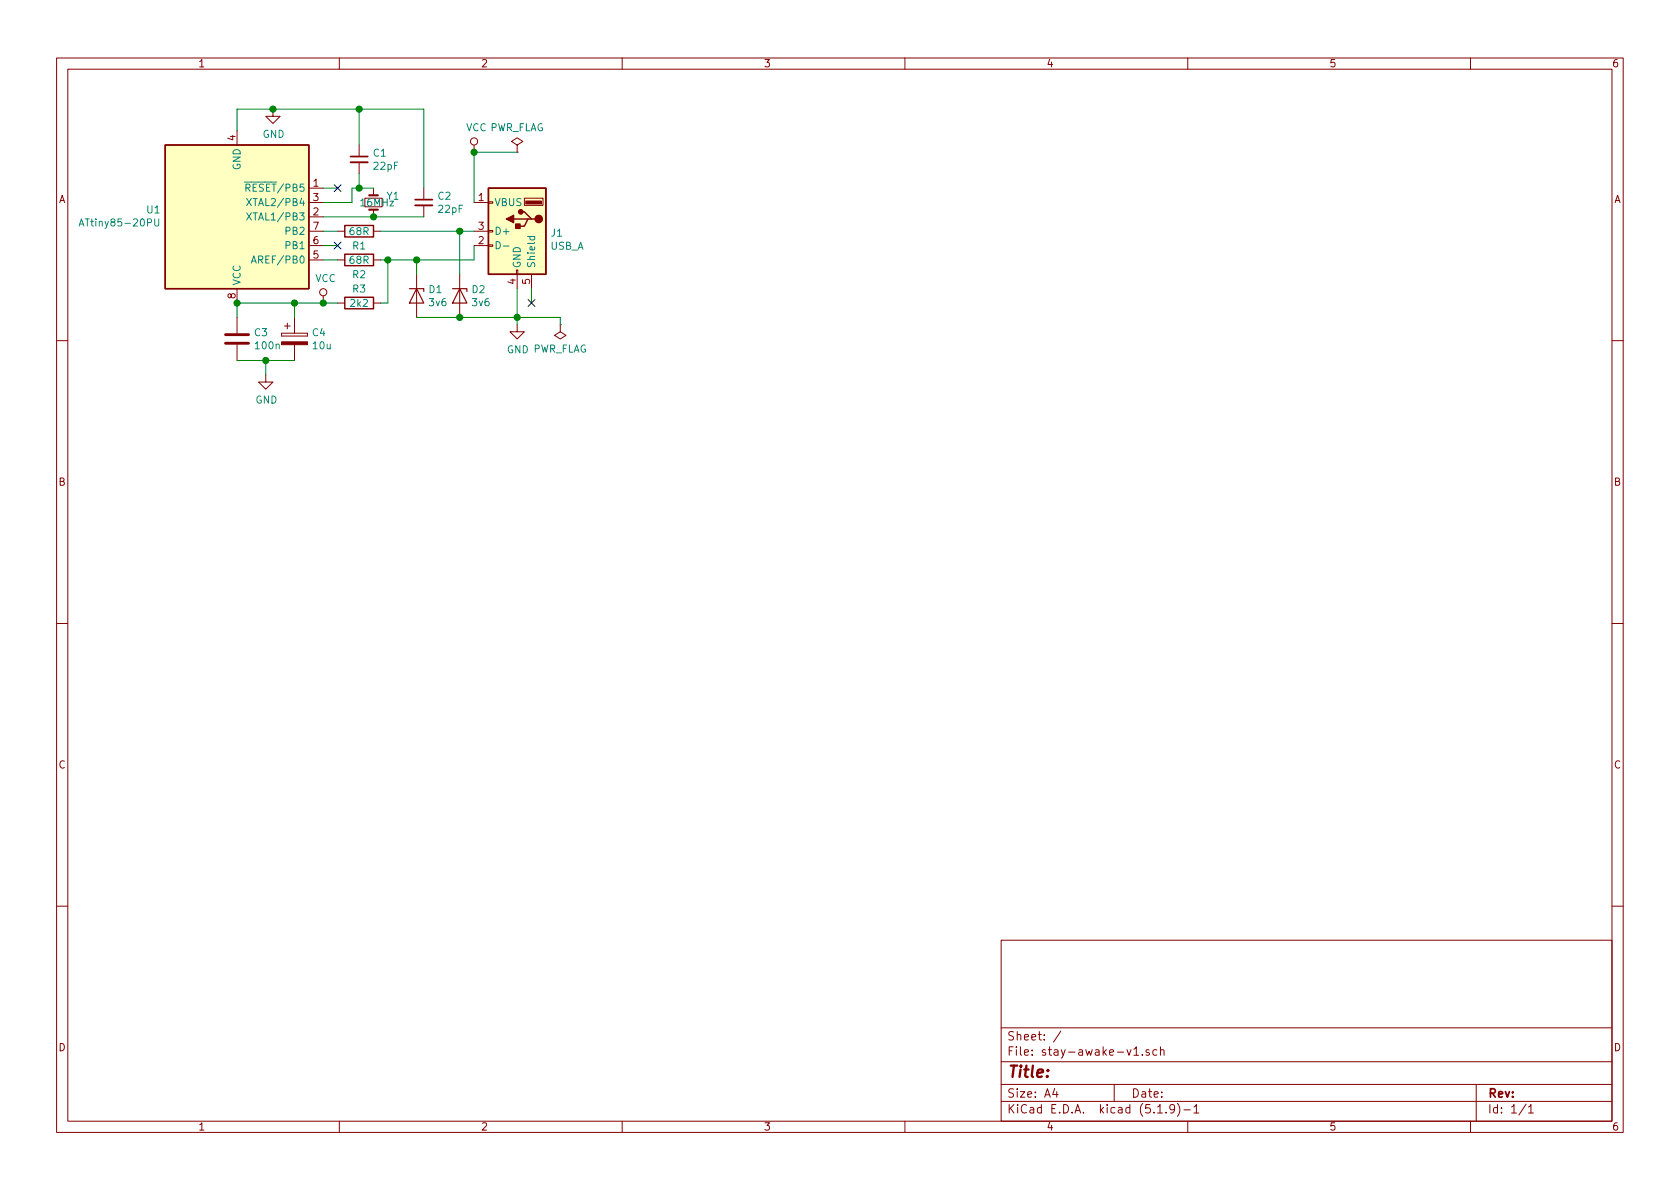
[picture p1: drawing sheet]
EESchema Schematic File Version 4
EELAYER 30 0
EELAYER END
$Descr A4 11693 8268
encoding utf-8
Sheet 1 1
Title ""
Date ""
Rev ""
Comp ""
Comment1 ""
Comment2 ""
Comment3 ""
Comment4 ""
$EndDescr
$Comp
L MCU_Microchip_ATtiny:ATtiny85-20PU U1
U 1 1
P 1650 1500
F 0 "U1" H 1121 1454 50  0000 R CNN
F 1 "ATtiny85-20PU" H 1121 1545 50  0000 R CNN
F 2 "Package_DIP:DIP-8_W7.62mm" H 1650 1500 50  0001 C CIN
F 3 "http://ww1.microchip.com/downloads/en/DeviceDoc/atmel-2586-avr-8-bit-microcontroller-attiny25-attiny45-attiny85_datasheet.pdf" H 1650 1500 50  0001 C CNN
	1    1650 1500
	1    0    0    1   
$EndComp
$Comp
L Connector:USB_A J1
U 1 1
P 3600 1600
F 0 "J1" H 3370 1589 50  0000 R CNN
F 1 "USB_A" H 3370 1498 50  0000 R CNN
F 2 "Connectors:USB_A" H 3750 1550 50  0001 C CNN
F 3 " ~" H 3750 1550 50  0001 C CNN
	1    3600 1600
	-1   0    0    -1  
$EndComp
$Comp
L Device:R R1
U 1 1
P 2500 1600
F 0 "R1" V 2600 1600 50  0000 C CNN
F 1 "68R" V 2500 1600 50  0000 C CNN
F 2 "Resistors_THT:R_Axial_DIN0207_L6.3mm_D2.5mm_P7.62mm_Horizontal" V 2430 1600 50  0001 C CNN
F 3 "" H 2500 1600 50  0001 C CNN
	1    2500 1600
	0    1    1    0   
$EndComp
$Comp
L Device:R R2
U 1 1
P 2500 1800
F 0 "R2" V 2600 1800 50  0000 C CNN
F 1 "68R" V 2500 1800 50  0000 C CNN
F 2 "Resistors_THT:R_Axial_DIN0207_L6.3mm_D2.5mm_P7.62mm_Horizontal" V 2430 1800 50  0001 C CNN
F 3 "" H 2500 1800 50  0001 C CNN
	1    2500 1800
	0    1    1    0   
$EndComp
$Comp
L Device:R R3
U 1 1
P 2500 2100
F 0 "R3" V 2400 2100 50  0000 C CNN
F 1 "2k2" V 2500 2100 50  0000 C CNN
F 2 "Resistors_THT:R_Axial_DIN0207_L6.3mm_D2.5mm_P7.62mm_Horizontal" V 2430 2100 50  0001 C CNN
F 3 "" H 2500 2100 50  0001 C CNN
	1    2500 2100
	0    1    1    0   
$EndComp
Wire Wire Line
	2250 1600 2350 1600
Wire Wire Line
	2250 1800 2350 1800
Wire Wire Line
	2650 1600 3200 1600
Wire Wire Line
	2650 1800 2700 1800
Wire Wire Line
	3300 1800 3300 1700
NoConn ~ 3700 2100
NoConn ~ 2350 1300
Wire Wire Line
	3700 2100 3700 2000
Wire Wire Line
	2350 1300 2250 1300
$Comp
L power:GND #PWR0101
U 1 1
P 3600 2250
F 0 "#PWR0101" H 3600 2000 50  0001 C CNN
F 1 "GND" H 3605 2077 50  0000 C CNN
F 2 "" H 3600 2250 50  0001 C CNN
F 3 "" H 3600 2250 50  0001 C CNN
	1    3600 2250
	1    0    0    -1  
$EndComp
$Comp
L Device:D_Zener D1
U 1 1
P 2900 2050
F 0 "D1" V 2854 2129 50  0000 L CNN
F 1 "3v6" V 2945 2129 50  0000 L CNN
F 2 "Diodes_THT:D_A-405_P7.62mm_Horizontal" H 2900 2050 50  0001 C CNN
F 3 "https://en.wikipedia.org/wiki/Zener_diode" H 2900 2050 50  0001 C CNN
	1    2900 2050
	0    1    1    0   
$EndComp
$Comp
L Device:D_Zener D2
U 1 1
P 3200 2050
F 0 "D2" V 3154 2129 50  0000 L CNN
F 1 "3v6" V 3245 2129 50  0000 L CNN
F 2 "Diodes_THT:D_A-405_P7.62mm_Horizontal" H 3200 2050 50  0001 C CNN
F 3 "https://en.wikipedia.org/wiki/Zener_diode" H 3200 2050 50  0001 C CNN
	1    3200 2050
	0    1    1    0   
$EndComp
$Comp
L power:VCC #PWR0102
U 1 1
P 3300 1050
F 0 "#PWR0102" H 3300 900 50  0001 C CNN
F 1 "VCC" H 3317 1223 50  0000 C CNN
F 2 "" H 3300 1050 50  0001 C CNN
F 3 "" H 3300 1050 50  0001 C CNN
	1    3300 1050
	1    0    0    -1  
$EndComp
$Comp
L power:VCC #PWR0103
U 1 1
P 2250 2100
F 0 "#PWR0103" H 2250 1950 50  0001 C CNN
F 1 "VCC" H 2267 2273 50  0000 C CNN
F 2 "" H 2250 2100 50  0001 C CNN
F 3 "" H 2250 2100 50  0001 C CNN
	1    2250 2100
	1    0    0    -1  
$EndComp
$Comp
L power:GND #PWR0104
U 1 1
P 1900 750
F 0 "#PWR0104" H 1900 500 50  0001 C CNN
F 1 "GND" H 1905 577 50  0000 C CNN
F 2 "" H 1900 750 50  0001 C CNN
F 3 "" H 1900 750 50  0001 C CNN
	1    1900 750 
	1    0    0    -1  
$EndComp
$Comp
L Device:Crystal_Small Y1
U 1 1
P 2600 1400
F 0 "Y1" V 2554 1488 50  0000 L CNN
F 1 "16MHz" V 2600 1300 50  0000 L CNN
F 2 "Crystals:Resonator-2pin_w8.0mm_h3.5mm" H 2600 1400 50  0001 C CNN
F 3 "" H 2600 1400 50  0001 C CNN
	1    2600 1400
	0    1    1    0   
$EndComp
NoConn ~ 2350 1700
Wire Wire Line
	2350 1700 2250 1700
Wire Wire Line
	2600 1300 2500 1300
Wire Wire Line
	2450 1300 2450 1400
Wire Wire Line
	2450 1400 2250 1400
Wire Wire Line
	2250 1500 2600 1500
$Comp
L Device:C_Small C2
U 1 1
P 2950 1400
F 0 "C2" H 3042 1446 50  0000 L CNN
F 1 "22pF" H 3042 1355 50  0000 L CNN
F 2 "Capacitors_THT:C_Disc_D3.0mm_W1.6mm_P2.50mm" H 2950 1400 50  0001 C CNN
F 3 "" H 2950 1400 50  0001 C CNN
	1    2950 1400
	1    0    0    -1  
$EndComp
$Comp
L Device:C_Small C1
U 1 1
P 2500 1100
F 0 "C1" H 2592 1146 50  0000 L CNN
F 1 "22pF" H 2592 1055 50  0000 L CNN
F 2 "Capacitors_THT:C_Disc_D3.0mm_W1.6mm_P2.50mm" H 2500 1100 50  0001 C CNN
F 3 "" H 2500 1100 50  0001 C CNN
	1    2500 1100
	1    0    0    -1  
$EndComp
Wire Wire Line
	1650 900  1650 750 
Wire Wire Line
	1650 750  1900 750 
Wire Wire Line
	2500 1000 2500 750 
Wire Wire Line
	2500 750  1900 750 
Connection ~ 1900 750 
Wire Wire Line
	2950 1300 2950 750 
Wire Wire Line
	2950 750  2500 750 
Connection ~ 2500 750 
Wire Wire Line
	2950 1500 2600 1500
Connection ~ 2600 1500
Wire Wire Line
	2500 1200 2500 1300
Connection ~ 2500 1300
Wire Wire Line
	2500 1300 2450 1300
Wire Wire Line
	1650 2100 2050 2100
Wire Wire Line
	2350 2100 2250 2100
Connection ~ 2250 2100
Wire Wire Line
	2650 2100 2700 2100
Wire Wire Line
	2700 2100 2700 1800
Connection ~ 2700 1800
Wire Wire Line
	2700 1800 2900 1800
Wire Wire Line
	2900 1900 2900 1800
Connection ~ 2900 1800
Wire Wire Line
	2900 1800 3300 1800
Wire Wire Line
	3200 1900 3200 1600
Connection ~ 3200 1600
Wire Wire Line
	3200 1600 3300 1600
Wire Wire Line
	3200 2200 3600 2200
Wire Wire Line
	3600 2200 3600 2250
Wire Wire Line
	3600 2000 3600 2200
Connection ~ 3600 2200
Wire Wire Line
	2900 2200 3200 2200
Connection ~ 3200 2200
Wire Wire Line
	3300 1050 3300 1400
$Comp
L power:PWR_FLAG #FLG0101
U 1 1
P 3900 2250
F 0 "#FLG0101" H 3900 2325 50  0001 C CNN
F 1 "PWR_FLAG" H 3900 2423 50  0000 C CNN
F 2 "" H 3900 2250 50  0001 C CNN
F 3 "" H 3900 2250 50  0001 C CNN
	1    3900 2250
	1    0    0    1   
$EndComp
Wire Wire Line
	3600 2200 3900 2200
Wire Wire Line
	3900 2200 3900 2250
$Comp
L power:PWR_FLAG #FLG0102
U 1 1
P 3600 1050
F 0 "#FLG0102" H 3600 1125 50  0001 C CNN
F 1 "PWR_FLAG" H 3600 1223 50  0000 C CNN
F 2 "" H 3600 1050 50  0001 C CNN
F 3 "" H 3600 1050 50  0001 C CNN
	1    3600 1050
	1    0    0    -1  
$EndComp
Wire Wire Line
	3600 1050 3300 1050
Connection ~ 3300 1050
$Comp
L Device:C C3
U 1 1
P 1650 2350
F 0 "C3" H 1765 2396 50  0000 L CNN
F 1 "100n" H 1765 2305 50  0000 L CNN
F 2 "Capacitors_THT:C_Disc_D5.0mm_W2.5mm_P5.00mm" H 1688 2200 50  0001 C CNN
F 3 "" H 1650 2350 50  0001 C CNN
	1    1650 2350
	1    0    0    -1  
$EndComp
$Comp
L Device:CP C4
U 1 1
P 2050 2350
F 0 "C4" H 2168 2396 50  0000 L CNN
F 1 "10u" H 2168 2305 50  0000 L CNN
F 2 "Capacitors_THT:CP_Radial_Tantal_D5.0mm_P2.50mm" H 2088 2200 50  0001 C CNN
F 3 "" H 2050 2350 50  0001 C CNN
	1    2050 2350
	1    0    0    -1  
$EndComp
Wire Wire Line
	1650 2200 1650 2100
Connection ~ 1650 2100
Wire Wire Line
	2050 2200 2050 2100
Connection ~ 2050 2100
Wire Wire Line
	2050 2100 2250 2100
$Comp
L power:GND #PWR01
U 1 1
P 1850 2600
F 0 "#PWR01" H 1850 2350 50  0001 C CNN
F 1 "GND" H 1855 2427 50  0000 C CNN
F 2 "" H 1850 2600 50  0001 C CNN
F 3 "" H 1850 2600 50  0001 C CNN
	1    1850 2600
	1    0    0    -1  
$EndComp
Wire Wire Line
	1650 2500 1850 2500
Wire Wire Line
	1850 2600 1850 2500
Connection ~ 1850 2500
Wire Wire Line
	1850 2500 2050 2500
$EndSCHEMATC
